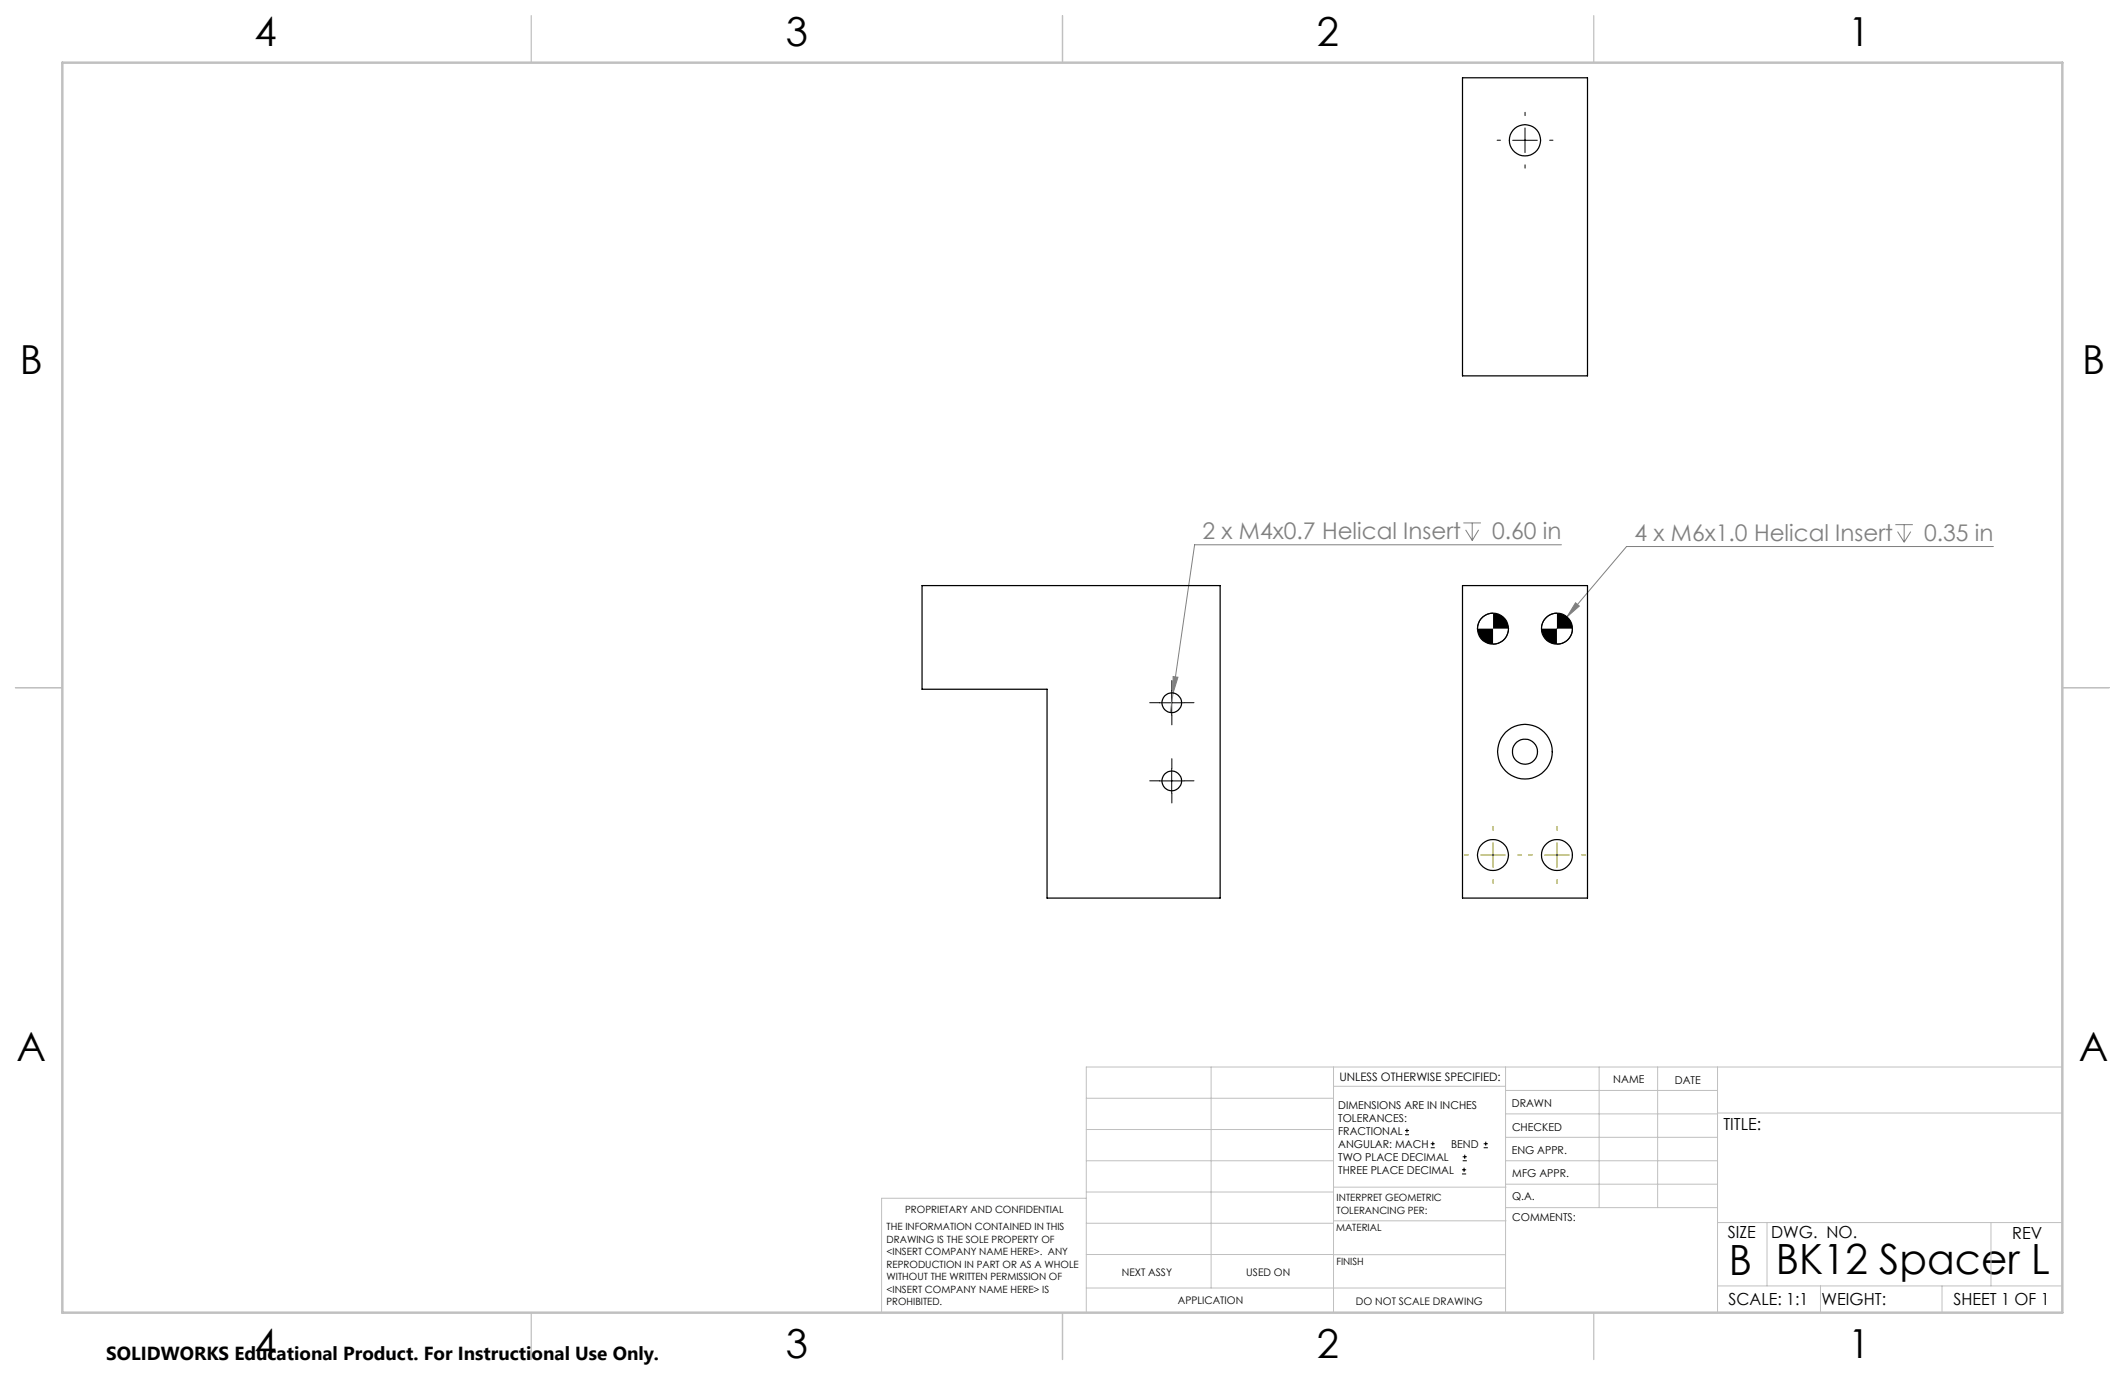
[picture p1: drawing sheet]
<svg xmlns="http://www.w3.org/2000/svg" width="432mm" height="279mm" viewBox="0 0 432 279" stroke-linecap="round" stroke-linejoin="round" font-family="sans-serif">
<g fill="none" stroke="#808080" stroke-width=".2">
<path d="M297.4 106.3h3.5M297.8 107.7l1.4 2.1M299.2 106.3v3.5M300.5 107.7l-1.3 2.1M317.3 110.7h-74.6l-4.3 30.1M385.1 106.6h3.6M385.6 108l1.3 2.2M386.9 106.6v3.6M388.3 108l-1.4 2.2M405.1 111.1h-74.6l-12.1 14.2M238.4 137.5l1 .1-1 3.2zM318.4 125.3l-4.1 4.8"/>
<path d="M320.1 122.5l.8 .7-2.5 2.1zM238.4 140.8l-.6 4"/>
</g>
<g fill="none" stroke="#000" stroke-width=".2">
<path d="M307.4 28.5h5M309.9 26v5M303.4 124.6a3.1 3.1 0 0 0-3.2 3.1M306.5 127.7a3.1 3.1 0 0 1-3.1 3.2M316.4 124.6a3.1 3.1 0 0 0-3.2 3.1M319.5 127.7a3.1 3.1 0 0 1-3.1 3.2M235.6 158.7h5M235.6 142.8h5M238.1 140.3v5M238.1 156.2v5M285.5 230.6h.8M285.5 229.7h.8"/>
<path d="M285.9 229.3v.9M290.7 233.2h.8M290.7 232.4h.8M291.1 232v.8M297.1 238.5h.8M297.1 237.7h.8M297.2 235.9h.9M297.2 235.1h.9M297.5 237.3v.8M297.6 234.6v.9M301.5 233.2h.8M301.5 232.4h.8"/>
<path d="M301.9 232v.8"/>
</g>
<path d="M304.9 28.5h-.7M309.9 23.5v-.7M309.9 33.5v.7M314.9 28.5h.7M235.6 158.7h-2M235.6 142.8h-2M238.1 156.2v-2M238.1 140.3v-2M238.1 145.3v2M240.6 158.7h2M240.6 142.8h2M238.1 161.2v2" fill="none" stroke="#000" stroke-width=".2" stroke-dasharray="15.2 1.3 1.3 1.3"/>
<path d="M298.4 173.7h-.8M303.4 168.7v-.8M303.4 178.7v.8M308.4 173.7h.8M311.4 173.7h-.8M316.4 168.7v-.8M316.4 178.7v.8M321.4 173.7h.8" fill="none" stroke="#808000" stroke-width=".2" stroke-dasharray="15.2 1.3 1.3 1.3"/>
<path d="M300.9 173.7h5M303.4 171.2v5M313.9 173.7h5M316.4 171.2v5" fill="none" stroke="#808000" stroke-width=".2"/>
<g fill="none" stroke="#c0c0c0" stroke-width=".2">
<path d="M246.1 216.8v44.9M271 216.8v49.9M305.9 216.8v49.9M324.9 216.8v28.6M336.8 216.8v28.6M349 216.8v49.9M419.1 216.8h-198.4v49.9M220.7 235.9h50.3M220.7 229.5h50.3M220.7 223.2h50.3M271 220.7h34.9M305.9 231.1h43.1"/>
<path d="M305.9 226.3h43.1M305.9 221.6h43.1M305.9 235.9h43.1M349 226.2h70.1M220.7 248.6h50.3M220.7 242.2h50.3M220.7 254.9h50.3M220.7 243.5h-41.6v23.2M271 255h34.9M271 248.1h35M271 241.2h35M305.9 240.6h43.1"/>
<path d="M306 245.4h43M349 248.4h70.1M359.1 248.4v12.9M404.6 248.4v12.9M220.7 261.7h85.2M349 261.3h70.1M369.9 261.3v5.4M394.6 261.3v5.4"/>
</g>
<path d="M108 3.2v9.5M215.9 3.2v9.5M323.8 3.2v9.5M3.1 139.7h9.6M419.1 139.7h9.5M108 266.7v9.6M215.9 266.7v9.6M323.8 266.7v9.6" fill="none" stroke="#c0c0c0" stroke-width=".25"/>
<path d="M12.7 12.7h406.4v254h-406.4z" fill="none" stroke="#c0c0c0" stroke-width=".5"/>
<path d="M313.2 127.7a3.1 3.1 0 0 0 3.2 3.2v-3.2zM316.4 124.6v3.1h3.1a3.1 3.1 0 0 0-3.1-3.1zM300.2 127.7a3.1 3.1 0 0 0 3.2 3.2v-3.2zM303.4 124.6v3.1h3.1a3.2 3.2 0 0 0-3.1-3.1z" fill="#000"/>
<path d="M252.6 -.1h.5zM247.8 -.1h.3zM431.8 81v.6zM431.8 76.3v.2z" fill="#00f"/>
<path d="M320.1 122.5l-1.7 2.8 2.5-2.1zM238.4 137.5v3.3l1-3.2z" fill="#808080"/>
<g fill="none" stroke="#000" stroke-width=".25">
<path d="M297.2 15.8h25.4v60.6h-25.4zM187.4 119h60.5v63.5h-35.1v-42.4h-25.4zM297.2 119h25.4v63.5h-25.4z"/>
<circle cx="309.9" cy="28.5" r="3.2"/>
<circle cx="303.4" cy="127.7" r="3.1"/>
<circle cx="316.4" cy="127.7" r="3.1"/>
<circle cx="238.1" cy="158.7" r="2"/>
<circle cx="238.1" cy="142.8" r="2"/>
<circle cx="309.9" cy="152.7" r="5.6"/>
<circle cx="309.9" cy="152.7" r="2.54"/>
<circle cx="303.4" cy="173.7" r="3.1"/>
<circle cx="316.4" cy="173.7" r="3.1"/>
</g>
<g font-size="8.5">
<text x="351.3" y="259">B</text>
<text x="360.8" y="258.9">BK12 Spacer L</text>
</g>
<g font-size="8.1">
<text x="51.7" y="9.3">4</text>
<text x="159.7" y="9.3">3</text>
<text x="267.6" y="9.3">2</text>
<text x="375.6" y="9.3">1</text>
<text x="4" y="76">B</text>
<text x="423.1" y="76">B</text>
<text x="3.3" y="215.7">A</text>
<text x="422.4" y="215.7">A</text>
<text x="51.7" y="276">4</text>
<text x="159.7" y="276">3</text>
<text x="267.6" y="276">2</text>
<text x="375.6" y="276">1</text>
</g>
<g font-size="4.7" fill="#808080">
<text x="244.4" y="109.6">2 x M4x0.7 Helical Insert</text>
<text x="303.2" y="109.6">0.60 in</text>
<text x="332.1" y="110">4 x M6x1.0 Helical Insert</text>
<text x="391" y="110">0.35 in</text>
</g>
<text font-size="3.8" x="21.6" y="276.3">SOLIDWORKS Educational Product. For Instructional Use Only.</text>
<g font-size="3.4">
<text x="350.2" y="229.5">TITLE:</text>
<text x="351.1" y="251.6">SIZE</text>
<text x="359.9" y="251.6">DWG. NO.</text>
<text x="408.9" y="251.7">REV</text>
<text x="351.2" y="265.2">SCALE: 1:1</text>
<text x="370.1" y="265.3">WEIGHT:</text>
<text x="396.9" y="265.2">SHEET 1 OF 1</text>
</g>
<text font-size="2.4" x="272.2" y="219.7">UNLESS OTHERWISE SPECIFIED:</text>
<g font-size="2.2">
<text x="327.8" y="220.1">NAME</text>
<text x="340.3" y="220.2">DATE</text>
<text x="271.9" y="225.3">DIMENSIONS ARE IN INCHES</text>
<text x="271.9" y="227.9">TOLERANCES:</text>
<text x="307.2" y="224.9">DRAWN</text>
<text x="271.9" y="230.6">FRACTIONAL</text>
<text x="271.9" y="233.2">ANGULAR: MACH</text>
<text x="294.9" y="233.2">BEND</text>
<text x="307.3" y="229.8">CHECKED</text>
<text x="271.9" y="235.9">TWO PLACE DECIMAL</text>
<text x="271.9" y="238.5">THREE PLACE DECIMAL</text>
<text x="307.2" y="234.5">ENG APPR.</text>
<text x="307.3" y="239.2">MFG APPR.</text>
<text x="307.3" y="243.9">Q.A.</text>
<text x="307.3" y="248.1">COMMENTS:</text>
</g>
<g font-size="2.1">
<text x="227.9" y="259.2">NEXT ASSY</text>
<text x="253.3" y="259.2">USED ON</text>
<text x="239.3" y="265">APPLICATION</text>
<text x="275.5" y="265.1">DO NOT SCALE DRAWING</text>
</g>
<g font-size="2">
<text x="271.6" y="244.1">INTERPRET GEOMETRIC</text>
<text x="180.2" y="250">THE INFORMATION CONTAINED IN THIS</text>
<text x="183.9" y="246.4">PROPRIETARY AND CONFIDENTIAL</text>
<text x="271.5" y="250.2">MATERIAL</text>
<text x="271.6" y="246.6">TOLERANCING PER:</text>
<text x="180.2" y="252.5">DRAWING IS THE SOLE PROPERTY OF</text>
<text x="180.2" y="255.1">&lt;INSERT COMPANY NAME HERE&gt;. ANY</text>
<text x="180.2" y="257.6">REPRODUCTION IN PART OR AS A WHOLE</text>
<text x="271.5" y="257">FINISH</text>
<text x="180.2" y="260.1">WITHOUT THE WRITTEN PERMISSION OF</text>
<text x="180.2" y="262.6">&lt;INSERT COMPANY NAME HERE&gt; IS</text>
<text x="180.2" y="265.2">PROHIBITED.</text>
</g>
</svg>
